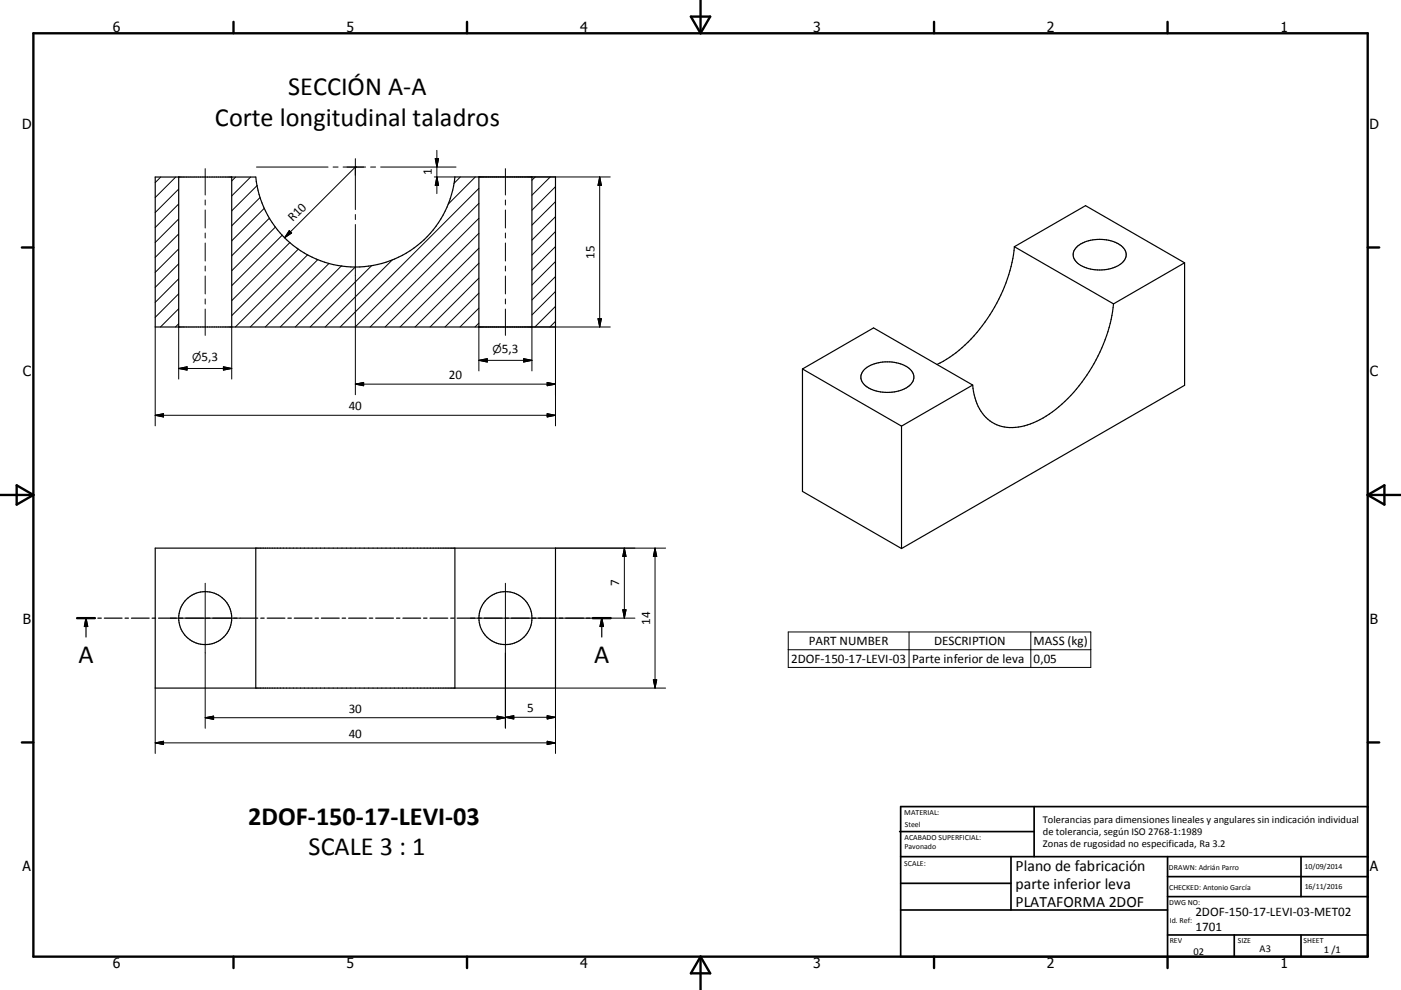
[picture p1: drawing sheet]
<svg xmlns="http://www.w3.org/2000/svg" width="420mm" height="297mm" viewBox="0 0 420 297" stroke-linecap="round" stroke-linejoin="round" font-family="sans-serif">
<g fill="none" stroke="#000" stroke-width=".36">
<path d="M46.5 53.1h30.2a30 30 0 0 0 29.8 27 30 30 0 0 0 29.9-27h30.1v45h-120zM53.6 53.1v45M69.5 53.1v45M143.6 53.1v45M159.5 53.1v45M304.1 74l21.4-12.3 29.7 17.1M304.1 74l29.7 17.2M304.1 74a47.3 47.3 0 0 1-21.3 34.4l-1.9 1M322.8 74.1a11.4 11.4 0 0 1 13.8 0 3.1 3.1 0 0 1-.8 5.3 11.7 11.7 0 0 1-13-.7 2.99 2.99 0 0 1 0-4.6zM355.2 78.8v36.8l-84.9 49M355.2 78.8l-21.4 12.4M333.8 91.2a47.6 47.6 0 0 1-21.1 34.2 15.9 15.9 0 0 1-13.9 2 12.9 12.9 0 0 1-7.1-10.9l-.1-1"/>
<path d="M240.6 110.7l21.3-12.3 29.7 17.1M240.6 110.7l29.7 17.1M240.6 110.7v36.7l29.7 17.2M259.2 110.8a11.4 11.4 0 0 1 13.7 0 3.2 3.2 0 0 1-.8 5.3 11.8 11.8 0 0 1-12.9-.7 3 3 0 0 1 0-4.6zM291.6 115.5l-21.3 12.3M270.3 127.8v36.8M46.5 164.4h120v42h-120zM76.7 164.4v42M136.4 164.4v42M23.1 185.5h5.3M25.8 185.5v5.6M25.8 185.5l.5 2.4h-1z"/>
<path d="M29.3 185.5h1.1M31.3 185.5h5.3M37.5 185.5h1M39.4 185.5h5.3M45.6 185.5h1.1M47.5 185.5h5.4M53.7 185.5h1.1M55.7 185.5h5.3M61.9 185.5h1M63.8 185.5h5.3M70 185.5h1.1M71.9 185.5h5.4"/>
<path d="M78.2 185.5h1M80.1 185.5h5.3M86.3 185.5h1.1M88.2 185.5h5.4M94.4 185.5h1.1M96.4 185.5h5.3M102.6 185.5h1M104.5 185.5h5.3M110.7 185.5h1.1M112.6 185.5h5.4M118.9 185.5h1M120.8 185.5h5.3"/>
<path d="M127 185.5h1M128.9 185.5h5.3M135.1 185.5h1.1M137 185.5h5.4M143.3 185.5h1M145.2 185.5h5.3M151.4 185.5h1.1M153.3 185.5h5.4M159.5 185.5h1.1M161.5 185.5h5.3M167.7 185.5h1M169.6 185.5h5.3"/>
<path d="M175.8 185.5h1.1M177.7 185.5h5.4M180.4 185.5l.5 2.4h-1zM180.4 185.5v5.6"/>
<circle cx="61.5" cy="185.4" r="7.9"/>
<circle cx="151.5" cy="185.4" r="7.9"/>
</g>
<g fill="none" stroke="#000" stroke-width=".71">
<path d="M10 10h400v277h-400zM70 6.6v3.4M140 6.6v3.4M207.1 5h5.8l-2.9 5zM210 0v10M280 6.6v3.4M350 6.6v3.4M6.6 74.2h3.4M410 74.2h3.5M0 148.5h10M5 145.6l5 2.9-5 2.9zM410 148.5h10.1"/>
<path d="M410 148.5l5.1-2.9v5.8zM23.1 185.5h5.3M177.7 185.5h5.4M6.6 222.7h3.4M410 222.7h3.5M70 287v3.4M140 287v3.4M210 287v10M210 287l2.9 5h-5.8zM280 287v3.4M350 287v3.4"/>
</g>
<g fill="none" stroke="#000" stroke-width=".51">
<path d="M269.7 249.5h40.3M270 242h140v45h-140zM270 257h140M303.1 257v16M310 242v15M350 257v30M390.1 257v12M270 265h33.1M270 273h80M350 269h60M350 263h60M350 280.5h60"/>
<path d="M370 280.5v6.5M390.1 280.5v6.5"/>
</g>
<path d="M25.8 185.5l.5 2.4h-1zM180.4 185.5l.5 2.4h-1z" fill="#000" stroke="#000" stroke-width=".36"/>
<g fill="none" stroke="#000" stroke-width=".3">
<path d="M48.2 53.1l-1.7 1.7M52.7 53.1l-6.2 6.2M53.6 56.7l-7.1 7.1M61.5 50.6v7.9M61.5 60v1.5M70.6 53.1l-1.1 1.2M75.1 53.1l-5.6 5.7M76.9 50.1h21.5M77.1 55.7l-7.6 7.6M78 59.2l-8.5 8.5M99.9 50.1h1.5M102.9 50.1h6.7"/>
<path d="M106.5 50.1h.1M106.5 50.1l-21.2 21.2M106.5 47.6v15.3M111.1 50.1h1.5M114.1 50.1h22.6M130.2 53.1h6.2M130.5 47.6h1l-.5 2.5zM131 53.1l.5 2.5h-1zM131 45.1v13M138 53.1l-1.9 1.9M142.5 53.1l-8.2 8.2M143.6 56.5l-41.6 41.6"/>
<path d="M143.6 53.1h7.8M151.5 50.6v7.9M151.5 60v1.5M151.6 53.1h31.4M160.5 53.1l-1 1M165 53.1l-5.5 5.5M166.5 56l-7 7.1M179.8 53.1v45M179.8 53.1l.5 2.5h-1zM53.6 79.2l-7.1 7M53.6 74.7l-7.1 7M53.6 70.2l-7.1 7"/>
<path d="M53.6 65.7l-7.1 7M53.6 61.2l-7.1 7.1M61.5 63v5.4M61.5 69.9v1.5M61.5 72.9v5.4M61.5 79.8v1.5M79.2 62.5l-9.7 9.7M80.8 65.4l-11.3 11.3M82.6 68.1l-13.1 13.1M84.6 70.5l-15.1 15.2M86.7 69.2l.7 .7-2.1 1.4zM86.9 72.7l-17.4 17.5"/>
<path d="M89.5 74.7l-20 20M92.2 76.4l-21.6 21.7M95.3 77.9l-20.3 20.2M98.6 79l-19.1 19.1M102.4 79.8l-18.4 18.3M106.5 64.4v1.5M106.5 67.4v51M111.4 79.7l-18.4 18.4M117.7 77.9l-20.2 20.2M143.6 79l-19.2 19.1M143.6 74.5l-23.7 23.6M143.6 70l-28.1 28.1"/>
<path d="M143.6 65.5l-32.6 32.6M143.6 61l-37.1 37.1M151.5 63v5.4M151.5 69.9v1.5M151.5 72.9v5.4M151.5 79.8v1.5M166.5 74l-7 7M166.5 69.5l-7 7M166.5 78.5l-7 7M166.5 65l-7 7M166.5 60.5l-7 7M46.5 98.1v29.7"/>
<path d="M53.6 97.1l-1 1M53.6 92.6l-5.5 5.5M53.6 88.1l-7.1 7.1M53.6 83.6l-7.1 7.1M53.6 98.1v15.6M61.5 82.8v5.4M61.5 89.7v1.5M61.5 92.7v7.9M69.5 98.1v15.6M106.6 80.1l-18.1 18M143.6 96.9l-1.2 1.2M143.6 92.4l-5.7 5.7"/>
<path d="M143.6 87.9l-10.2 10.2M143.6 83.4l-14.7 14.7M151.4 98.1h-7.8v13.2M151.5 82.8v5.4M151.5 89.7v1.5M151.5 92.7v7.9M151.6 98.1h31.4M159.5 98.1v13.2M166.5 96.4l-1.6 1.7M166.5 91.9l-6.1 6.2M166.5 87.5l-7 7M166.5 83l-7 7"/>
<path d="M166.5 98.1v29.7M179.3 95.6h1l-.5 2.5zM53.6 110.5h15.9M53.6 110.5l2.5-.5v1zM67 110l2.5 .5-2.5 .5zM106.5 115.2h60M106.5 115.2l2.5-.5v1zM143.6 108.1h15.9M143.6 108.1l2.5-.5v1zM157 107.6l2.5 .5-2.5 .5zM164 114.7l2.5 .5-2.5 .5zM46.5 124.6l2.5-.5v1z"/>
<path d="M46.5 124.6h120M164 124.1l2.5 .5-2.5 .5zM61.5 175v43.5M151.5 175v43.5M166.5 164.4h33.1M187.2 164.4l.5 2.5h-1zM187.2 164.4v21.1M196.4 164.4v42M196.4 164.4l.5 2.5h-1zM51.1 185.5h20.9M141.1 185.5h49.3M186.7 182.9h1l-.5 2.6z"/>
<path d="M236.3 189.6h90.7v10.6h-90.7zM236.3 194.9h90.7M272.5 189.6v10.6M309 189.6v10.6M46.5 206.4v19.6M61.5 215.3h90M61.5 215.3l2.5-.5v1zM149 214.8l2.5 .5-2.5 .5zM151.5 215.2h15M151.5 215.2l2.5-.5v1zM164 214.7l2.5 .5-2.5 .5zM195.9 203.9h1l-.5 2.5z"/>
<path d="M199.6 206.4h-33.1v19.6M46.5 222.9h120M46.5 222.9l2.5-.5v1zM164 222.4l2.5 .5-2.5 .5z"/>
</g>
<g fill="#000" stroke="#000" stroke-width=".3">
<path d="M130.5 47.6h1l-.5 2.5zM131 53.1l.5 2.5h-1zM179.8 53.1l.5 2.5h-1zM86.7 69.2l.7 .7-2.1 1.4zM179.3 95.6h1l-.5 2.5zM53.6 110.5l2.5-.5v1zM67 110l2.5 .5-2.5 .5zM106.5 115.2l2.5-.5v1zM143.6 108.1l2.5-.5v1zM157 107.6l2.5 .5-2.5 .5zM164 114.7l2.5 .5-2.5 .5zM46.5 124.6l2.5-.5v1z"/>
<path d="M164 124.1l2.5 .5-2.5 .5zM187.2 164.4l.5 2.5h-1zM196.4 164.4l.5 2.5h-1zM186.7 182.9h1l-.5 2.6zM61.5 215.3l2.5-.5v1zM149 214.8l2.5 .5-2.5 .5zM151.5 215.2l2.5-.5v1zM164 214.7l2.5 .5-2.5 .5zM195.9 203.9h1l-.5 2.5zM46.5 222.9l2.5-.5v1zM164 222.4l2.5 .5-2.5 .5z"/>
</g>
<g font-size="7.9">
<text x="86.4" y="28.6">SECCIÓN A-A</text>
<text x="64.4" y="37.7">Corte longitudinal taladros</text>
<text x="23.5" y="198.9">A</text>
<text x="178.1" y="198.9">A</text>
<text x="74.4" y="247.4">2DOF-150-17-LEVI-03</text>
<text x="92.5" y="256.4">SCALE 3 : 1</text>
</g>
<g font-size="4.7">
<text x="304.5" y="261.2">Plano de fabricación</text>
<text x="304.5" y="266.6">parte inferior leva</text>
<text x="304.5" y="272">PLATAFORMA 2DOF</text>
</g>
<g font-size="4.2">
<text x="33.9" y="9.6">6</text>
<text x="103.9" y="9.6">5</text>
<text x="173.9" y="9.6">4</text>
<text x="243.8" y="9.6">3</text>
<text x="313.9" y="9.6">2</text>
<text x="383.9" y="9.6">1</text>
<text x="6.7" y="38.7">D</text>
<text x="410.5" y="38.7">D</text>
<text x="6.9" y="112.9">C</text>
<text x="410.7" y="112.9">C</text>
<text x="6.9" y="187.1">B</text>
<text x="410.7" y="187.1">B</text>
<text x="6.8" y="261.4">A</text>
<text x="410.7" y="261.4">A</text>
<text x="33.9" y="290.4">6</text>
<text x="103.9" y="290.4">5</text>
<text x="173.9" y="290.4">4</text>
<text x="243.8" y="290.4">3</text>
<text x="313.9" y="290.4">2</text>
<text x="383.9" y="290.4">1</text>
</g>
<g font-size="3.9">
<text x="129.5" y="52.6" transform="rotate(-90 129.5 52.6)">1</text>
<text x="87.8" y="66.6" transform="rotate(-45 87.8 66.6)">R10</text>
<text x="178.2" y="77.6" transform="rotate(-90 178.2 77.6)">15</text>
<text x="150.5" y="106">5,3</text>
<text x="60.5" y="108.4">5,3</text>
<text x="134.5" y="113.7">20</text>
<text x="104.6" y="123">40</text>
<text x="185.7" y="175.9" transform="rotate(-90 185.7 175.9)">7</text>
<text x="194.9" y="187.5" transform="rotate(-90 194.9 187.5)">14</text>
<text x="242.5" y="193.5">PART NUMBER</text>
<text x="280.1" y="193.5">DESCRIPTION</text>
<text x="309.9" y="193.6">MASS (kg)</text>
<text x="237.2" y="198.8">2DOF-150-17-LEVI-03</text>
<text x="273.5" y="198.9">Parte inferior de leva</text>
<text x="309.9" y="198.8">0,05</text>
<text x="104.6" y="213.8">30</text>
<text x="158.1" y="213.6">5</text>
<text x="104.6" y="221.3">40</text>
<text x="358.4" y="274.9">2DOF-150-17-LEVI-03-MET02</text>
<text x="358.4" y="279.4">1701</text>
</g>
<g font-size="3.3">
<text x="147.7" y="106">⌀</text>
<text x="57.7" y="108.4">⌀</text>
</g>
<g font-size="3.1">
<text x="312.7" y="246.8">Tolerancias para dimensiones lineales y angulares sin indicación individual</text>
<text x="312.7" y="250.4">de tolerancia, según ISO 2768-1:1989</text>
<text x="312.7" y="254">Zonas de rugosidad no especificada, Ra 3.2</text>
<text x="357.8" y="286.5">02</text>
<text x="377.6" y="285.6">A3</text>
<text x="396.9" y="285.9">1 /1</text>
</g>
<g font-size="2.4">
<text x="271.1" y="244.4">MATERIAL:</text>
<text x="271.2" y="252">ACABADO SUPERFICIAL:</text>
<text x="271.3" y="248">Steel</text>
<text x="271.2" y="254.7">Pavonado</text>
<text x="271.1" y="259.7">SCALE:</text>
<text x="350.4" y="260.9">DRAWN: Adrián Parro</text>
<text x="391.1" y="260.6">10/09/2014</text>
<text x="350.5" y="267">CHECKED: Antonio García</text>
<text x="391.2" y="266.7">16/11/2016</text>
<text x="350.5" y="271.4">DWG NO:</text>
<text x="350.7" y="276.9">Id. Ref:</text>
<text x="350.7" y="282.8">REV</text>
<text x="371.1" y="282.9">SIZE</text>
<text x="390.8" y="283">SHEET</text>
</g>
</svg>
